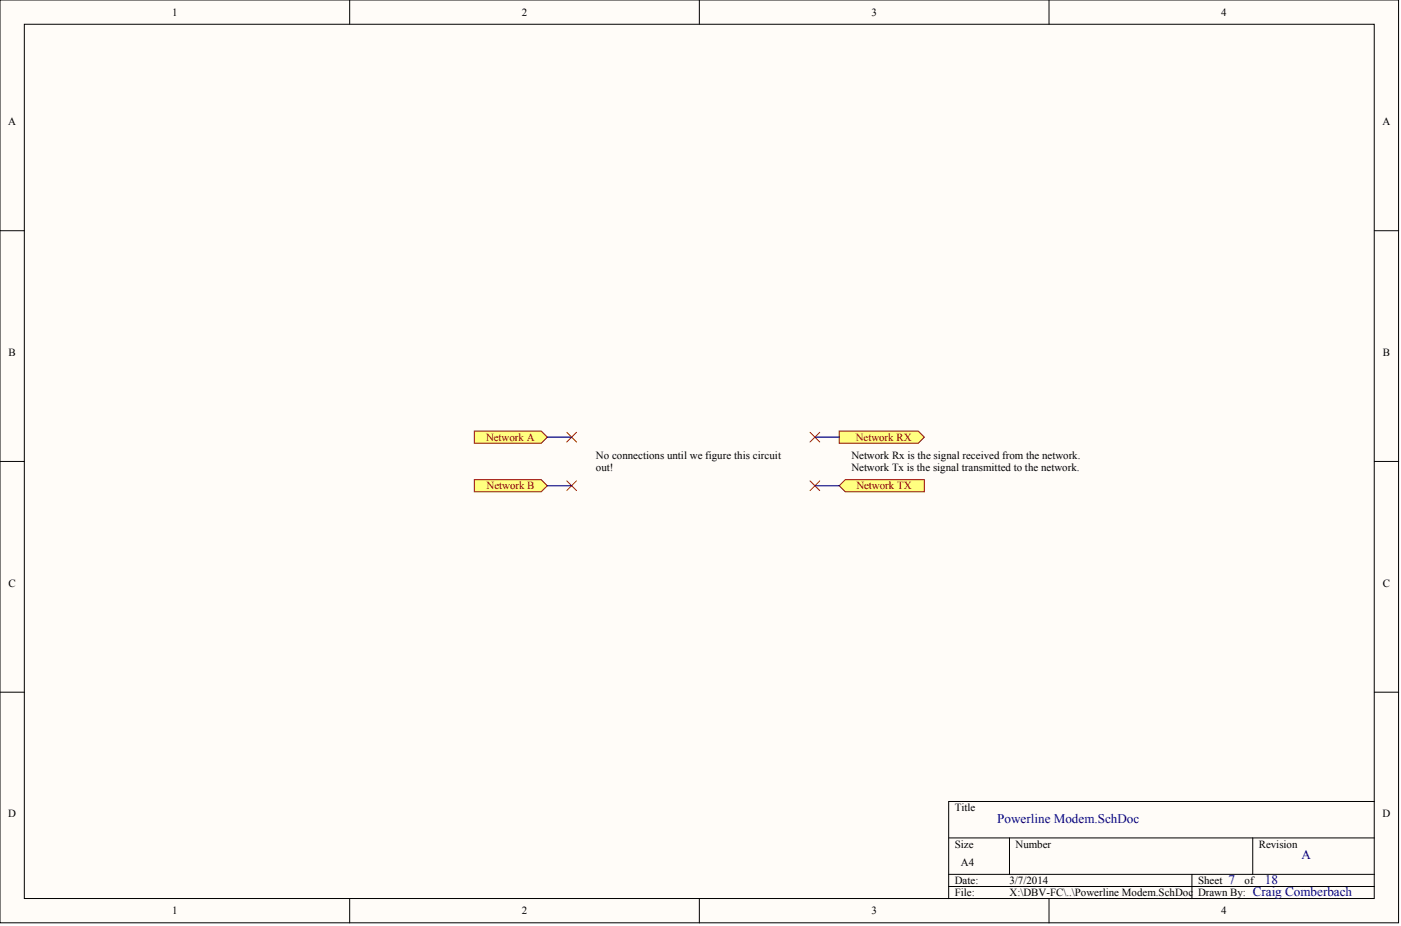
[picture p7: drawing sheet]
<svg xmlns="http://www.w3.org/2000/svg" width="244mm" height="161mm" viewBox="0 0 244 161" stroke-linecap="round" stroke-linejoin="round" font-family="sans-serif">
<g fill="#fffcf8" stroke="#000" stroke-width=".17">
<path d="M0 0h243.3v160.7h-243.3z"/>
<path d="M4.2 4.2h234.9v152.2h-234.9z"/>
</g>
<g fill="none" stroke="#000" stroke-width=".17">
<path d="M60.8 0v4.2M121.7 0v4.2M182.5 0v4.2M0 40.2h4.2M239.1 40.2h4.3M0 80.3h4.2M239.1 80.3h4.3M0 120.5h4.2M239.1 120.5h4.3M239.1 139.5h-74v17M60.8 156.5v4.2M121.7 156.5v4.2"/>
<path d="M165.1 145.9h74M165.1 152.2h74M165.1 154.3h74M175.6 145.9v6.3M182.5 156.5v4.2M207.4 152.2v4.3M218 145.9v6.3"/>
</g>
<g fill="#ffff80" stroke="#800000" stroke-width=".17">
<path d="M82.5 75.1h11.7l1 1-1 1.1h-11.7z" fill-rule="evenodd"/>
<path d="M82.5 83.5h11.7l1 1.1-1 1h-11.7z" fill-rule="evenodd"/>
<path d="M146 75.1h13.8l1 1-1 1.1h-13.8z" fill-rule="evenodd"/>
<path d="M146 84.6l1.1-1.1h13.7v2.1h-13.7z" fill-rule="evenodd"/>
</g>
<path d="M98.6 75.3l1.7 1.7M100.3 75.3l-1.7 1.7M140.9 75.3l1.7 1.7M142.6 75.3l-1.7 1.7M98.6 83.7l1.7 1.7M100.3 83.7l-1.7 1.7M140.9 83.7l1.7 1.7M142.6 83.7l-1.7 1.7" fill="none" stroke="#f00" stroke-width=".17"/>
<path d="M95.2 76.1h4.3M141.8 76.1h4.2M95.2 84.6h4.3M141.8 84.6h4.2" fill="none" stroke="#000080" stroke-width=".21"/>
<g font-size="2.3" fill="#000080">
<text x="173.5" y="143.3">Powerline Modem.SchDoc</text>
<text x="226.4" y="149.6">A</text>
<text x="213.7" y="153.9">7</text>
<text x="218" y="156">Craig Comberbach</text>
<text x="220.1" y="153.9">18</text>
</g>
<g font-size="1.9">
<text x="29.9" y="2.7">1</text>
<text x="90.8" y="2.7">2</text>
<text x="151.6" y="2.7">3</text>
<text x="212.5" y="2.7">4</text>
<text x="1.4" y="21.8">A</text>
<text x="240.6" y="21.8">A</text>
<text x="1.5" y="61.9">B</text>
<text x="240.6" y="61.9">B</text>
<text x="103.7" y="79.9">No connections until we figure this circuit</text>
<text x="103.7" y="82">out!</text>
<text x="148.1" y="79.9">Network Rx is the signal received from the network.</text>
<text x="148.1" y="82">Network Tx is the signal transmitted to the network.</text>
<text x="1.5" y="102.1">C</text>
<text x="240.6" y="102.1">C</text>
<text x="1.4" y="142.3">D</text>
<text x="166.1" y="141.2">Title</text>
<text x="240.6" y="142.3">D</text>
<text x="166.1" y="147.6">Size</text>
<text x="176.7" y="147.6">Number</text>
<text x="219" y="147.6">Revision</text>
<text x="166.1" y="153.9">Date:</text>
<text x="167.2" y="150.7">A4</text>
<text x="175.6" y="153.9">3/7/2014</text>
<text x="208.4" y="153.9">Sheet</text>
<text x="216.5" y="153.9">of</text>
<text x="29.9" y="159.2">1</text>
<text x="90.8" y="159.2">2</text>
<text x="151.6" y="159.2">3</text>
<text x="166.1" y="156">File:</text>
<text x="175.6" y="156">X:\DBV-FC\..\Powerline Modem.SchDoc</text>
<text x="208.4" y="156">Drawn By:</text>
<text x="212.5" y="159.2">4</text>
</g>
<g font-size="1.9" fill="#800000">
<text x="84.6" y="76.7">Network A</text>
<text x="148.9" y="76.7">Network RX</text>
<text x="84.7" y="85.2">Network B</text>
<text x="149" y="85.2">Network TX</text>
</g>
</svg>
